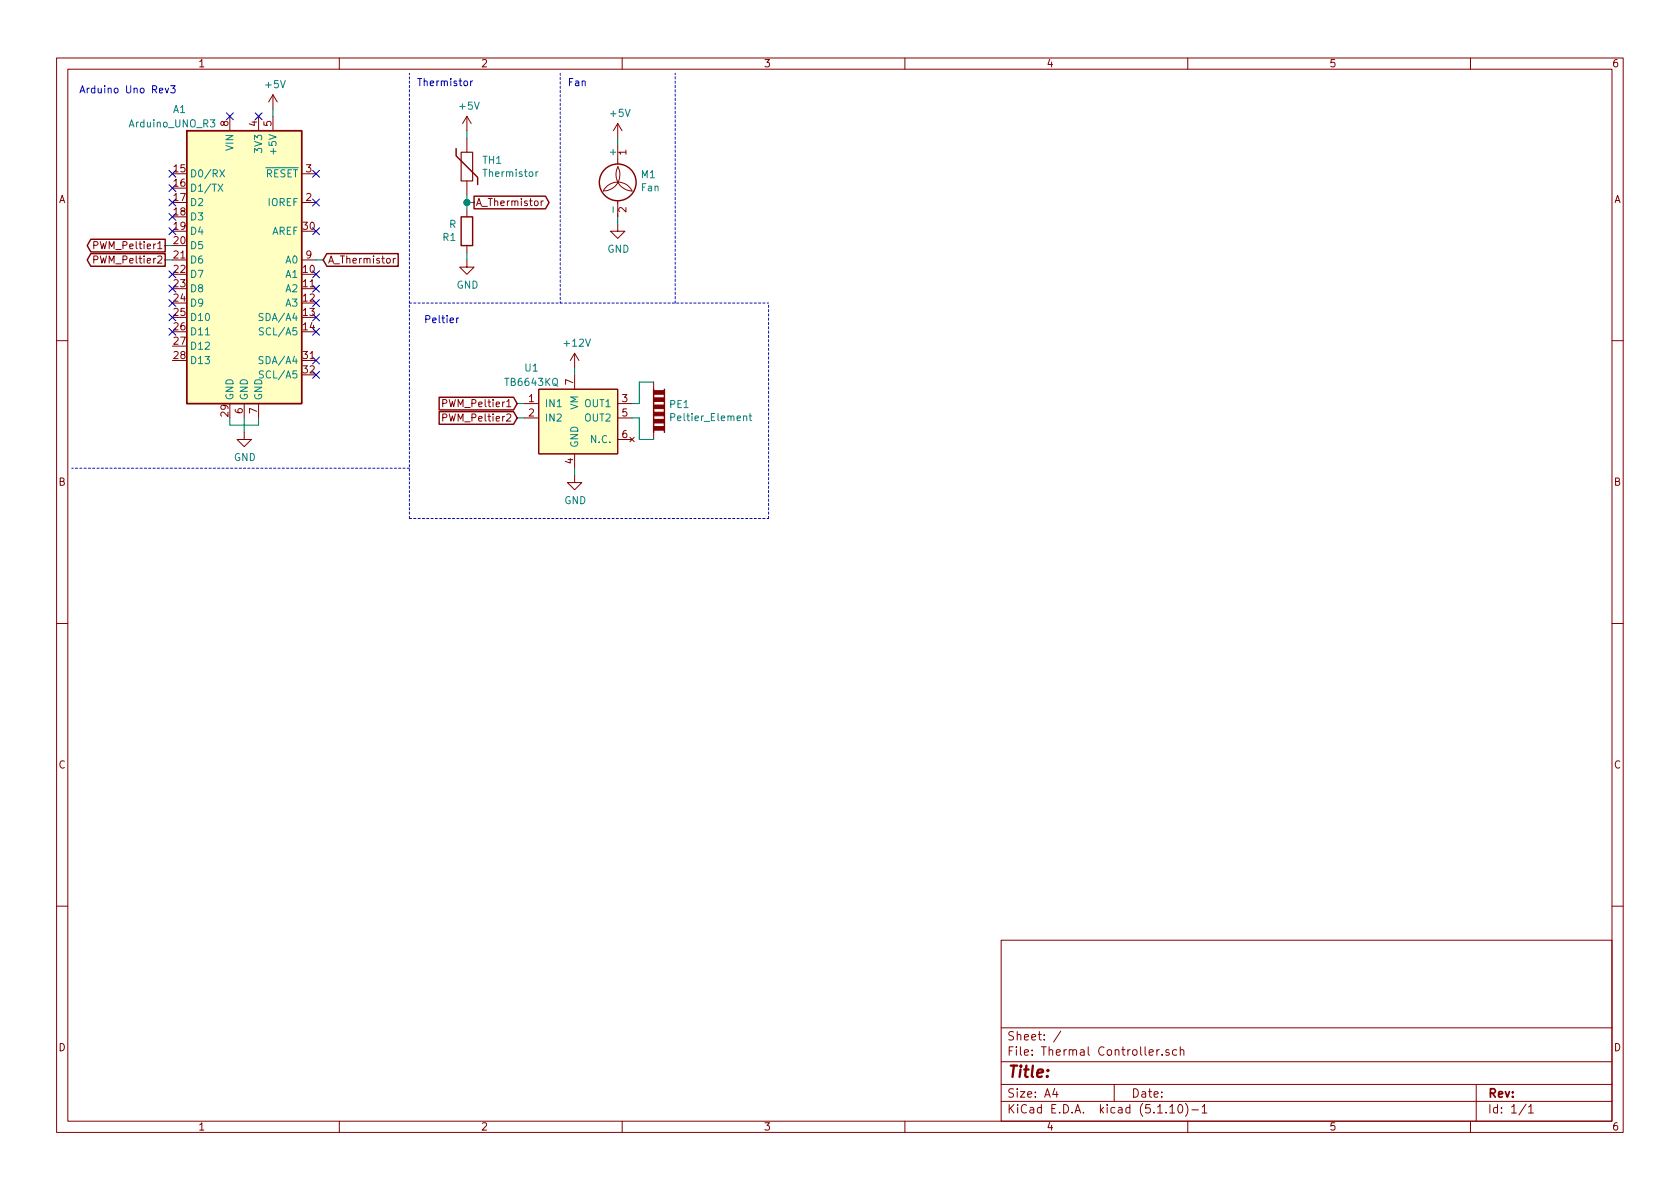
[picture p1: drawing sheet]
EESchema Schematic File Version 4
EELAYER 30 0
EELAYER END
$Descr A4 11693 8268
encoding utf-8
Sheet 1 1
Title ""
Date ""
Rev ""
Comp ""
Comment1 ""
Comment2 ""
Comment3 ""
Comment4 ""
$EndDescr
$Comp
L MCU_Module:Arduino_UNO_R3 A1
U 1 1
P 1700 1800
F 0 "A1" H 1250 2850 50  0000 C CNN
F 1 "Arduino_UNO_R3" H 1200 2750 50  0000 C CNN
F 2 "Module:Arduino_UNO_R3" H 1700 1800 50  0001 C CIN
F 3 "https://www.arduino.cc/en/Main/arduinoBoardUno" H 1700 1800 50  0001 C CNN
	1    1700 1800
	1    0    0    -1  
$EndComp
Text GLabel 1150 1700 0    50   Output ~ 0
PWM_Peltier1
Text GLabel 1150 1800 0    50   Output ~ 0
PWM_Peltier2
Wire Wire Line
	1200 1700 1150 1700
Wire Wire Line
	1200 1800 1150 1800
NoConn ~ 1200 2100
NoConn ~ 1200 1200
NoConn ~ 1200 1300
NoConn ~ 2200 1200
NoConn ~ 2200 1400
NoConn ~ 2200 1600
Wire Wire Line
	1600 2900 1600 2950
Wire Wire Line
	1600 2950 1800 2950
Wire Wire Line
	1800 2950 1800 2900
Wire Wire Line
	1700 2900 1700 3000
$Comp
L power:GND #PWR03
U 1 1
P 1700 3000
F 0 "#PWR03" H 1700 2750 50  0001 C CNN
F 1 "GND" H 1705 2827 50  0000 C CNN
F 2 "" H 1700 3000 50  0001 C CNN
F 3 "" H 1700 3000 50  0001 C CNN
	1    1700 3000
	1    0    0    -1  
$EndComp
Text GLabel 2250 1800 2    50   Input ~ 0
A_Thermistor
Wire Wire Line
	3250 1750 3250 1800
$Comp
L power:GND #PWR06
U 1 1
P 3250 1800
F 0 "#PWR06" H 3250 1550 50  0001 C CNN
F 1 "GND" H 3255 1627 50  0000 C CNN
F 2 "" H 3250 1800 50  0001 C CNN
F 3 "" H 3250 1800 50  0001 C CNN
	1    3250 1800
	1    0    0    -1  
$EndComp
$Comp
L power:+5V #PWR04
U 1 1
P 1900 750
F 0 "#PWR04" H 1900 600 50  0001 C CNN
F 1 "+5V" H 1915 923 50  0000 C CNN
F 2 "" H 1900 750 50  0001 C CNN
F 3 "" H 1900 750 50  0001 C CNN
	1    1900 750 
	1    0    0    -1  
$EndComp
Wire Wire Line
	1900 800  1900 750 
Text GLabel 3600 2800 0    50   Input ~ 0
PWM_Peltier1
Text GLabel 3600 2900 0    50   Input ~ 0
PWM_Peltier2
Wire Wire Line
	3650 2800 3600 2800
Wire Wire Line
	3600 2900 3650 2900
$Comp
L power:GND #PWR02
U 1 1
P 4000 3300
F 0 "#PWR02" H 4000 3050 50  0001 C CNN
F 1 "GND" H 4005 3127 50  0000 C CNN
F 2 "" H 4000 3300 50  0001 C CNN
F 3 "" H 4000 3300 50  0001 C CNN
	1    4000 3300
	1    0    0    -1  
$EndComp
Wire Wire Line
	4000 3250 4000 3300
$Comp
L power:+12V #PWR01
U 1 1
P 4000 2550
F 0 "#PWR01" H 4000 2400 50  0001 C CNN
F 1 "+12V" H 4015 2723 50  0000 C CNN
F 2 "" H 4000 2550 50  0001 C CNN
F 3 "" H 4000 2550 50  0001 C CNN
	1    4000 2550
	1    0    0    -1  
$EndComp
Wire Wire Line
	4000 2550 4000 2600
$Comp
L Device:Peltier_Element PE1
U 1 1
P 4550 2850
F 0 "PE1" V 4504 2955 50  0000 L CNN
F 1 "Peltier_Element" V 4595 2955 50  0000 L CNN
F 2 "" H 4550 2780 50  0001 C CNN
F 3 "~" V 4550 2875 50  0001 C CNN
	1    4550 2850
	0    1    1    0   
$EndComp
Wire Wire Line
	4400 2800 4450 2800
Wire Wire Line
	4400 2900 4450 2900
Wire Wire Line
	4450 3050 4550 3050
Wire Wire Line
	4450 2900 4450 3050
Wire Wire Line
	4450 2650 4550 2650
Wire Wire Line
	4450 2650 4450 2800
NoConn ~ 1600 800 
NoConn ~ 1800 800 
NoConn ~ 2200 2600
NoConn ~ 2200 2500
NoConn ~ 2200 2300
NoConn ~ 2200 2200
NoConn ~ 2200 2100
NoConn ~ 2200 2000
NoConn ~ 2200 1900
Wire Wire Line
	2250 1800 2200 1800
NoConn ~ 1200 1400
Text Notes 550  650  0    50   ~ 0
Arduino Uno Rev3\n
Text Notes 2950 2250 0    50   ~ 0
Peltier\n
Text Notes 2900 600  0    50   ~ 0
Thermistor\n
$Comp
L power:+5V #PWR05
U 1 1
P 3250 900
F 0 "#PWR05" H 3250 750 50  0001 C CNN
F 1 "+5V" H 3265 1073 50  0000 C CNN
F 2 "" H 3250 900 50  0001 C CNN
F 3 "" H 3250 900 50  0001 C CNN
	1    3250 900 
	1    0    0    -1  
$EndComp
Wire Wire Line
	3250 950  3250 900 
Wire Wire Line
	3250 1400 3250 1450
Connection ~ 3250 1400
Wire Wire Line
	3250 1400 3300 1400
Wire Wire Line
	3250 1350 3250 1400
Text GLabel 3300 1400 2    50   Output ~ 0
A_Thermistor
$Comp
L Device:R R1
U 1 1
P 3250 1600
F 0 "R1" H 3320 1646 50  0000 L CNN
F 1 "R" H 3320 1555 50  0000 L CNN
F 2 "Resistor_THT:R_Axial_DIN0207_L6.3mm_D2.5mm_P10.16mm_Horizontal" V 3180 1600 50  0001 C CNN
F 3 "~" H 3250 1600 50  0001 C CNN
	1    3250 1600
	-1   0    0    1   
$EndComp
$Comp
L Device:Thermistor TH1
U 1 1
P 3250 1150
F 0 "TH1" H 3355 1196 50  0000 L CNN
F 1 "Thermistor" H 3355 1105 50  0000 L CNN
F 2 "" H 3250 1150 50  0001 C CNN
F 3 "~" H 3250 1150 50  0001 C CNN
	1    3250 1150
	1    0    0    -1  
$EndComp
$Comp
L Thermal-Controller-rescue:TB6643KQ-Themal_Controller U1
U 1 1
P 3600 2500
F 0 "U1" H 3700 2450 50  0000 C CNN
F 1 "TB6643KQ" H 3700 2350 50  0000 C CNN
F 2 "Connector_PinSocket_2.54mm:PinSocket_1x07_P2.54mm_Vertical" H 3600 2650 50  0001 C CNN
F 3 "" H 3600 2650 50  0001 C CNN
	1    3600 2500
	1    0    0    -1  
$EndComp
Text Notes 3950 600  0    50   ~ 0
Fan\n
$Comp
L power:+5V #PWR?
U 1 1
P 4300 950
F 0 "#PWR?" H 4300 800 50  0001 C CNN
F 1 "+5V" H 4315 1123 50  0000 C CNN
F 2 "" H 4300 950 50  0001 C CNN
F 3 "" H 4300 950 50  0001 C CNN
	1    4300 950 
	1    0    0    -1  
$EndComp
$Comp
L Motor:Fan M1
U 1 1
P 4300 1300
F 0 "M1" H 4458 1396 50  0000 L CNN
F 1 "Fan" H 4458 1305 50  0000 L CNN
F 2 "" H 4300 1310 50  0001 C CNN
F 3 "~" H 4300 1310 50  0001 C CNN
	1    4300 1300
	1    0    0    -1  
$EndComp
$Comp
L power:GND #PWR09
U 1 1
P 4300 1550
F 0 "#PWR09" H 4300 1300 50  0001 C CNN
F 1 "GND" H 4305 1377 50  0000 C CNN
F 2 "" H 4300 1550 50  0001 C CNN
F 3 "" H 4300 1550 50  0001 C CNN
	1    4300 1550
	1    0    0    -1  
$EndComp
Wire Wire Line
	4300 1500 4300 1550
Wire Wire Line
	4300 950  4300 1000
NoConn ~ 1200 1500
NoConn ~ 1200 1600
NoConn ~ 1200 2000
NoConn ~ 1200 1900
NoConn ~ 1200 2200
NoConn ~ 1200 2300
Wire Notes Line
	3900 500  3900 2100
Wire Notes Line
	4700 2100 4700 500 
Wire Notes Line
	2850 3600 2850 500 
Wire Notes Line
	5350 3600 5350 2100
Wire Notes Line
	2850 2100 5350 2100
Wire Notes Line
	2850 3600 5350 3600
Wire Notes Line
	2850 3250 500  3250
$EndSCHEMATC
